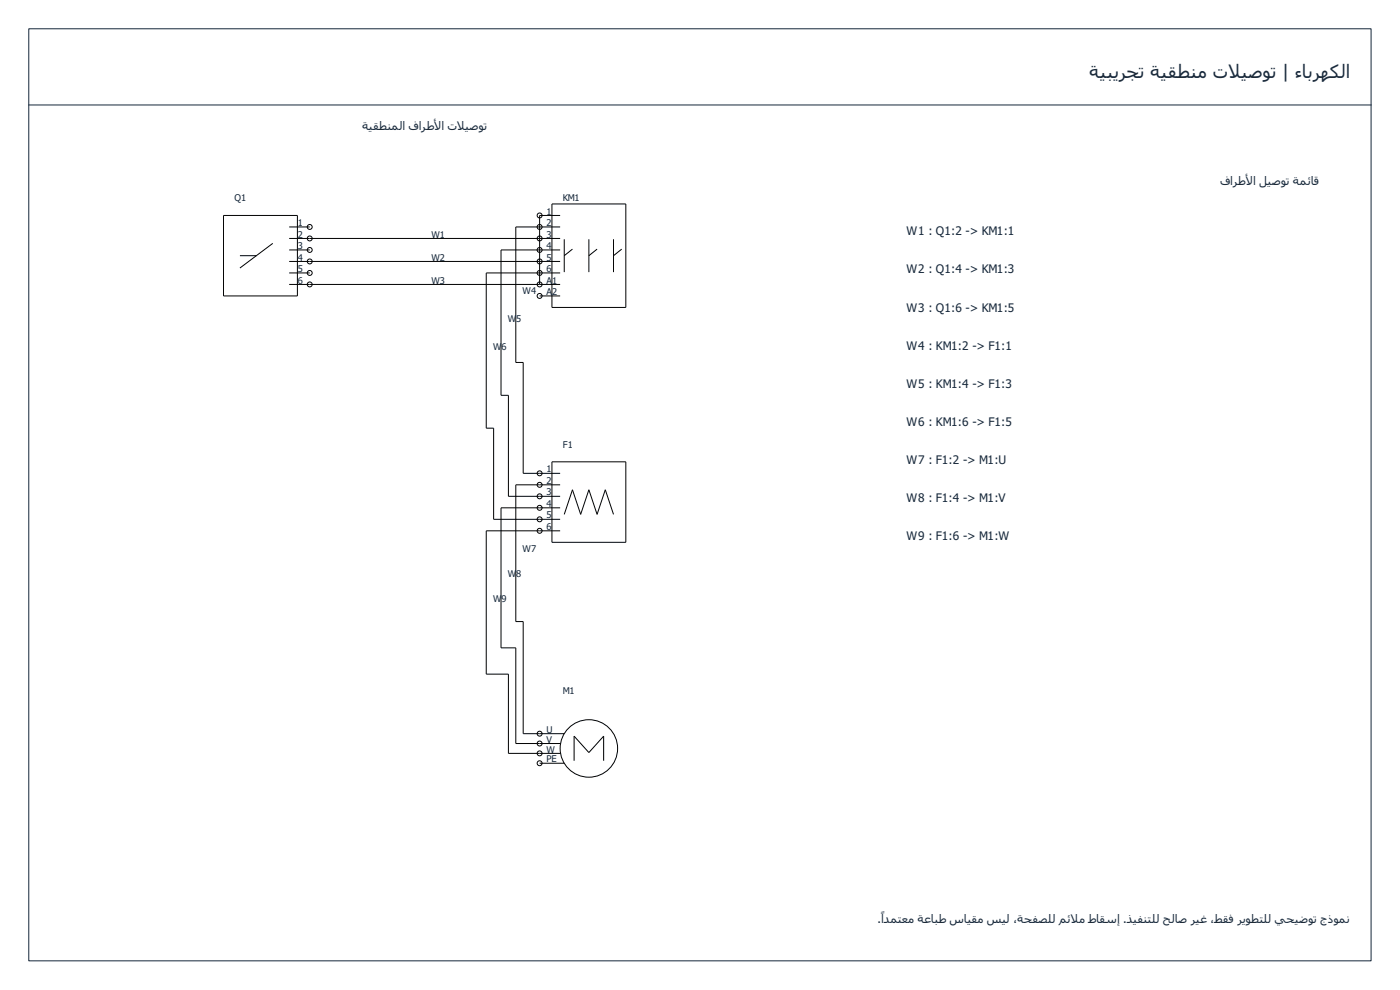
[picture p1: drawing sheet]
<svg xmlns="http://www.w3.org/2000/svg" width="420mm" height="297mm" viewBox="0 0 420 297" stroke-linecap="round" stroke-linejoin="round" font-family="sans-serif">
<path d="M8.6 8.6h402.9v279.7h-402.9zM8.6 31.5h402.9" fill="none" stroke="#16283b" stroke-width=".3"/>
<g fill="none" stroke="#000" stroke-width=".3">
<path d="M67.1 64.6h22.2v24.2h-22.2zM72 76.7h4.9M81.9 73l-9.9 7.4M86.8 68.1h6.1M86.8 71.5h81.3M86.8 75h6.1M86.8 78.4h81.3M165.6 61.2h22.2v31h-22.2zM168.1 64.6h-6.2v20.7M168.1 68.1h-13.3v40.7h2.2v33.2h11.1M168.1 75h-17.7v43.6h2.2v30.3h15.5M169.3 71.8v9.8"/>
<path d="M171.8 74.7l-2.5 2M176.7 71.8v9.8M179.2 74.7l-2.5 2M184.1 71.8v9.8M186.6 74.7l-2.5 2M86.8 81.9h6.1M86.8 85.3h81.3M161.9 88.8h6.2M168.1 81.9h-22.2v46.6h2.2v27.3h20M165.6 138.6h22.2v24.1h-22.2zM168.1 145.5h-13.3v41h2.2v33.6h12.3M168.1 152.4h-17.7v42h4.4v28.7h13.4"/>
<path d="M168.1 159.3h-22.2v43h6.7v23.7h15.6M169.3 154.3l2.5-7.4 2.5 7.4 2.4-7.4 2.5 7.4 2.5-7.4 2.4 7.4M161.9 229h7.4M172.3 228.3v-7.4l4.4 4.9 4.5-4.9v7.4"/>
<circle cx="92.9" cy="71.5" r=".74"/>
<circle cx="92.9" cy="78.4" r=".74"/>
<circle cx="92.9" cy="75" r=".74"/>
<circle cx="92.9" cy="68.1" r=".74"/>
<circle cx="161.9" cy="71.5" r=".74"/>
<circle cx="161.9" cy="78.4" r=".74"/>
<circle cx="161.9" cy="75" r=".74"/>
<circle cx="161.9" cy="64.6" r=".74"/>
<circle cx="161.9" cy="68.1" r=".74"/>
<circle cx="92.9" cy="81.9" r=".74"/>
<circle cx="92.9" cy="85.3" r=".74"/>
<circle cx="161.9" cy="81.9" r=".74"/>
<circle cx="161.9" cy="88.8" r=".74"/>
<circle cx="161.9" cy="85.3" r=".74"/>
<circle cx="161.9" cy="159.3" r=".74"/>
<circle cx="161.9" cy="148.9" r=".74"/>
<circle cx="161.9" cy="145.5" r=".74"/>
<circle cx="161.9" cy="142" r=".74"/>
<circle cx="161.9" cy="152.4" r=".74"/>
<circle cx="161.9" cy="155.8" r=".74"/>
<circle cx="161.9" cy="223.1" r=".74"/>
<circle cx="161.9" cy="220.1" r=".74"/>
<circle cx="161.9" cy="229" r=".74"/>
<circle cx="161.9" cy="226" r=".74"/>
<circle cx="176.7" cy="224.6" r="8.6"/>
</g>
<g font-size="5.6" fill="#16283b">
<text x="326.9" y="23.5">ةیبيرجت ةیقطنم تلیصوت | ءابرھكلا</text>
<text x="368.6" y="23.5">ا</text>
</g>
<g font-size="3.6" fill="#16283b">
<text x="108.6" y="38.9">ةیقطنملا فارطلا تلیصوت</text>
<text x="130.2" y="38.9">أ</text>
<text x="137.1" y="38.9">ا</text>
<text x="366.2" y="55.4">فارطلا لیصوت ةمئاق</text>
<text x="373.8" y="55.4">أ</text>
<text x="272" y="70.6">W1 : Q1:2 -&gt; KM1:1</text>
<text x="272" y="82">W2 : Q1:4 -&gt; KM1:3</text>
<text x="272" y="93.5">W3 : Q1:6 -&gt; KM1:5</text>
<text x="272" y="104.9">W4 : KM1:2 -&gt; F1:1</text>
<text x="272" y="116.3">W5 : KM1:4 -&gt; F1:3</text>
<text x="272" y="127.8">W6 : KM1:6 -&gt; F1:5</text>
<text x="272" y="139.2">W7 : F1:2 -&gt; M1:U</text>
<text x="272" y="150.6">W8 : F1:4 -&gt; M1:V</text>
<text x="272" y="162.1">W9 : F1:6 -&gt; M1:W</text>
<text x="263.4" y="277">.ادمتعم ةعابط سایقم سیل ،ةحفصلل مئلم طاقسإ .ذیفنتلل حلاص ریغ ،طقف ريوطتلل يحیضوت جذومن</text>
<text x="264.4" y="276">ً</text>
<text x="321.3" y="277">ا</text>
</g>
<g font-size="2.8" fill="#16283b">
<text x="70.3" y="60.4">Q1</text>
<text x="164" y="64.4">1</text>
<text x="168.9" y="60.4">KM1</text>
<text x="89.4" y="67.8">1</text>
<text x="89.4" y="71.3">2</text>
<text x="129.5" y="71.3">W1</text>
<text x="164" y="67.8">2</text>
<text x="164" y="71.3">3</text>
<text x="89.4" y="74.7">3</text>
<text x="164" y="74.7">4</text>
<text x="89.4" y="78.2">4</text>
<text x="89.4" y="81.6">5</text>
<text x="129.5" y="78.2">W2</text>
<text x="164" y="78.2">5</text>
<text x="164" y="81.6">6</text>
<text x="89.4" y="85.1">6</text>
<text x="129.5" y="85.1">W3</text>
<text x="156.8" y="88.2">W4</text>
<text x="164" y="85.1">A</text>
<text x="164" y="88.5">A</text>
<text x="165.8" y="85.1">1</text>
<text x="165.8" y="88.5">2</text>
<text x="152.4" y="96.5">W</text>
<text x="154.9" y="96.5">5</text>
<text x="148" y="104.9">W</text>
<text x="150.5" y="104.9">6</text>
<text x="168.9" y="134.4">F1</text>
<text x="164" y="141.8">1</text>
<text x="164" y="145.2">2</text>
<text x="164" y="148.7">3</text>
<text x="164" y="152.1">4</text>
<text x="164" y="155.6">5</text>
<text x="164" y="159">6</text>
<text x="156.8" y="165.7">W7</text>
<text x="152.4" y="173.1">W</text>
<text x="154.9" y="173.1">8</text>
<text x="148" y="180.5">W</text>
<text x="150.5" y="180.5">9</text>
<text x="168.9" y="208.3">M1</text>
<text x="164" y="219.9">U</text>
<text x="164" y="222.8">V</text>
<text x="164" y="225.8">W</text>
<text x="164" y="228.7">PE</text>
</g>
</svg>
